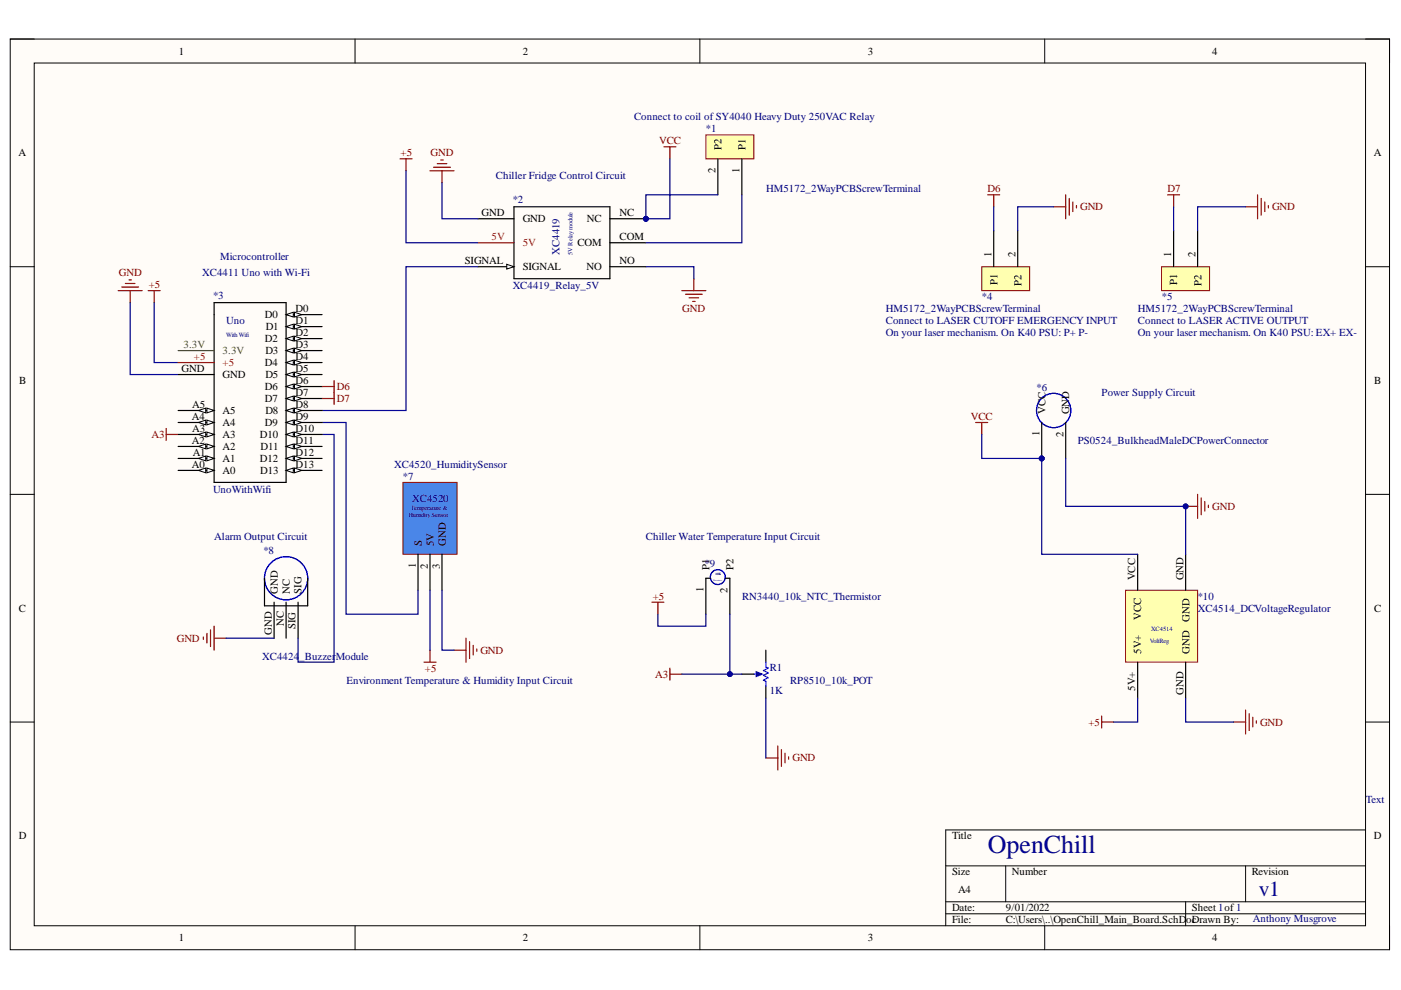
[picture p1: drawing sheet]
# Altium project OpenChill.PrjPcb
1 sheet, 11 parts. Net scope: global (net labels, ports and power ports of the same name join across sheets).
Board file: OpenChill_PCB_01.PcbDoc

## Sheet OpenChill_Main_Board.SchDoc
size A4

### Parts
*1  HM5172_2WayPCBScrewTerminal  [OpenChill_2xThruHole]
*2  XC4419_Relay_5V  [XC4419_5VRelay_Footprint]
*3  UnoWithWifi  [ARDUINO_INTERFACE_FOOTPRINT]
*4  HM5172_2WayPCBScrewTerminal  [OpenChill_2xThruHole]
*5  HM5172_2WayPCBScrewTerminal  [OpenChill_2xThruHole]
*6  PS0524_BulkheadMaleDCPowerConnector  [OpenChill_2xThruHole]
*7  XC4520_HumiditySensor  [OpenChill_3xThruHole]
*8  XC4424_BuzzerModule  [XC4424_BuzzerModule_Footprint]
*9  RN3440_10k_NTC_Thermistor  [OpenChill_2xThruHole]
*10  XC4514_DCVoltageRegulator  [XC4514_VoltReg_Footprint]
R1  RP8510_10k_POT  value 1K  [VR5]

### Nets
+5: *2.5V *3.+5 *7.2(5V) *9.1(P1) *10.5V+
A3: *3.A3 *9.2(P2) R1.3(TAP)
D6: *3.D6 *4.1(P1)
D7: *3.D7 *5.1(P1)
GND: *2.GND *2.NO *3.GND *4.2(P2) *5.2(P2) *6.2(GND) *7.3(GND) *8.GND *10.GND R1.2(BOT)
VCC: *1.2(P2) *2.NC *6.1(VCC) *10.VCC
Net*1_1: *1.1(P1) *2.COM
Net*2_SIGNAL: *2.SIGNAL *3.D8
Net*3_D9: *3.D9 *7.1(S)
Net*3_D10: *3.D10 *8.SIG

Not connected (* = marked no-connect by the designer): *3 3.3V A0 A1 A2 A4 A5 D0 D1 D2 D3 D4 D5 D11 D12 D13; *8 NC; R1 1(TOP)

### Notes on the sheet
- (near *1) Connect to coil of SY4040 Heavy Duty 250VAC Relay
- (near *2) Chiller Fridge Control Circuit
- (near *3) XC4411 Uno with Wi-Fi
- Microcontroller
- Connect to LASER CUTOFF EMERGENCY INPUT
- On your laser mechanism. On K40 PSU: P+ P-
- Connect to LASER ACTIVE OUTPUT
- On your laser mechanism. On K40 PSU: EX+ EX-
- (near *6) Power Supply Circuit
- Alarm Output Circuit
- (near *9) Chiller Water Temperature Input Circuit
- Environment Temperature & Humidity Input Circuit
- OpenChill
- Text
- 1
- v1
- Anthony Musgrove
